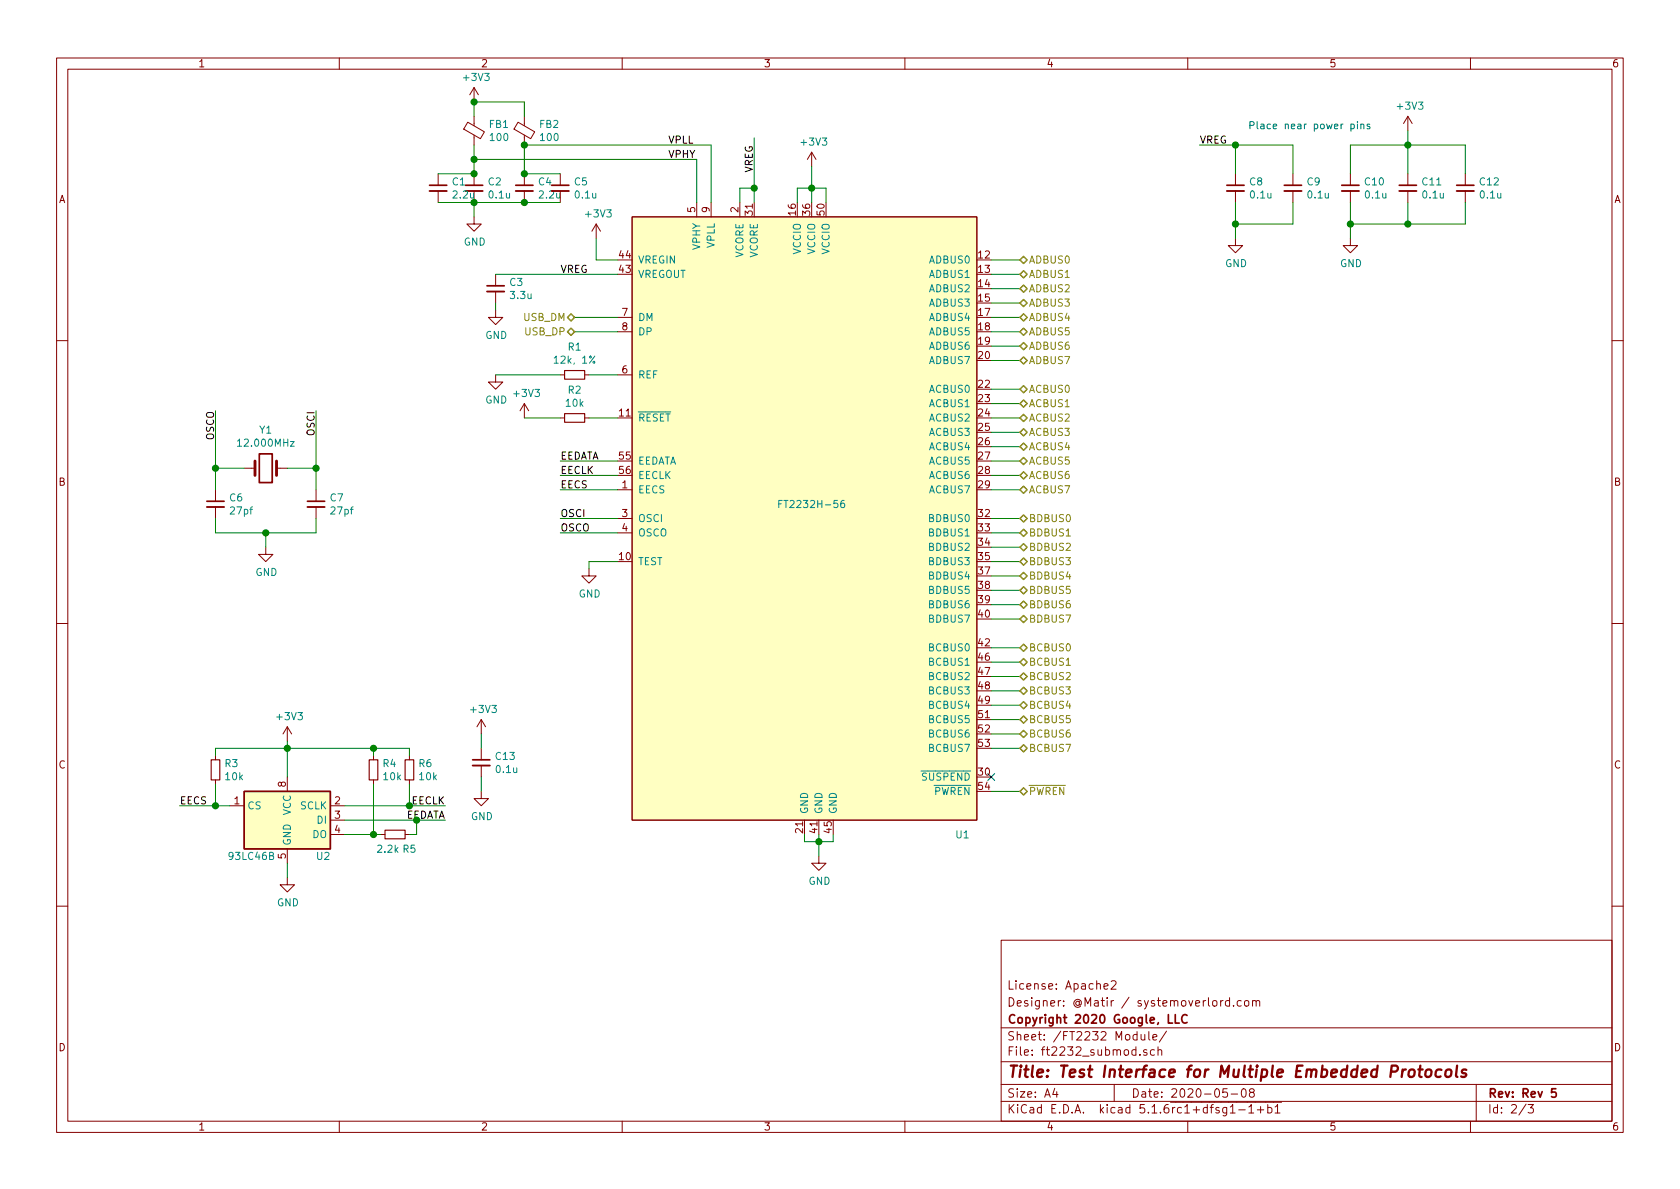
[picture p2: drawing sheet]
EESchema Schematic File Version 4
EELAYER 30 0
EELAYER END
$Descr A4 11693 8268
encoding utf-8
Sheet 2 3
Title "Test Interface for Multiple Embedded Protocols"
Date "2020-05-08"
Rev "Rev 5"
Comp "Copyright 2020 Google, LLC"
Comment1 "Designer: @Matir / systemoverlord.com"
Comment2 "License: Apache2"
Comment3 ""
Comment4 ""
$EndDescr
$Comp
L board-rescue:FT2232H-56-matir-kicad U1
U 1 1
P 5650 3500
AR Path="/5C957318" Ref="U1"  Part="1" 
AR Path="/5C9572AD/5C957318" Ref="U1"  Part="1" 
F 0 "U1" H 6700 1200 50  0000 C CNN
F 1 "FT2232H-56" H 5650 3500 50  0000 C CNN
F 2 "Matir_Parts:FT2232H-56Q" H 6350 3450 50  0001 C CNN
F 3 "" H 6350 3450 50  0001 C CNN
F 4 "FT2232H-56Q-TRAY" H 0   0   50  0001 C CNN "P/N"
F 5 "768-1276-ND" H 5650 3500 50  0001 C CNN "Digikey"
	1    5650 3500
	1    0    0    -1  
$EndComp
NoConn ~ 6900 5400
Wire Wire Line
	5150 1400 5150 1300
Wire Wire Line
	5150 1300 5250 1300
Wire Wire Line
	5250 1300 5250 1400
Wire Wire Line
	5250 1300 5250 950 
Connection ~ 5250 1300
Text Label 5250 1000 3    50   ~ 0
VREG
Text Label 3900 1900 0    50   ~ 0
VREG
$Comp
L Device:C_Small C3
U 1 1
P 3450 2000
F 0 "C3" H 3542 2046 50  0000 L CNN
F 1 "3.3u" H 3542 1955 50  0000 L CNN
F 2 "Capacitor_SMD:C_0603_1608Metric" H 3450 2000 50  0001 C CNN
F 3 "~" H 3450 2000 50  0001 C CNN
F 4 "CL10A335KP8NNNC" H 0   0   50  0001 C CNN "P/N"
F 5 "Substitution Okay" H 3450 2000 50  0001 C CNN "Comment"
F 6 "1276-1892-1-ND" H 3450 2000 50  0001 C CNN "Digikey"
	1    3450 2000
	1    0    0    -1  
$EndComp
$Comp
L power:GND #PWR0101
U 1 1
P 3450 2150
F 0 "#PWR0101" H 3450 1900 50  0001 C CNN
F 1 "GND" H 3455 1977 50  0000 C CNN
F 2 "" H 3450 2150 50  0001 C CNN
F 3 "" H 3450 2150 50  0001 C CNN
	1    3450 2150
	1    0    0    -1  
$EndComp
Wire Wire Line
	3450 2150 3450 2100
Wire Wire Line
	3450 1900 4300 1900
Text HLabel 4000 2200 0    50   BiDi ~ 0
USB_DM
Wire Wire Line
	4000 2200 4300 2200
Text HLabel 4000 2300 0    50   BiDi ~ 0
USB_DP
Wire Wire Line
	4000 2300 4300 2300
$Comp
L Device:R_Small R1
U 1 1
P 4000 2600
F 0 "R1" V 3804 2600 50  0000 C CNN
F 1 "12k, 1%" V 3895 2600 50  0000 C CNN
F 2 "Resistor_SMD:R_0603_1608Metric" H 4000 2600 50  0001 C CNN
F 3 "~" H 4000 2600 50  0001 C CNN
F 4 "RMCF0603FT12K0" H 0   0   50  0001 C CNN "P/N"
F 5 "RMCF0603FT12K0CT-ND" H 4000 2600 50  0001 C CNN "Digikey"
	1    4000 2600
	0    1    1    0   
$EndComp
$Comp
L power:GND #PWR0102
U 1 1
P 3450 2600
F 0 "#PWR0102" H 3450 2350 50  0001 C CNN
F 1 "GND" H 3455 2427 50  0000 C CNN
F 2 "" H 3450 2600 50  0001 C CNN
F 3 "" H 3450 2600 50  0001 C CNN
	1    3450 2600
	1    0    0    -1  
$EndComp
Wire Wire Line
	3450 2600 3900 2600
Wire Wire Line
	4100 2600 4300 2600
$Comp
L power:+3V3 #PWR0103
U 1 1
P 5650 1150
F 0 "#PWR0103" H 5650 1000 50  0001 C CNN
F 1 "+3V3" H 5665 1323 50  0000 C CNN
F 2 "" H 5650 1150 50  0001 C CNN
F 3 "" H 5650 1150 50  0001 C CNN
	1    5650 1150
	1    0    0    -1  
$EndComp
$Comp
L power:+3V3 #PWR0104
U 1 1
P 4150 1650
F 0 "#PWR0104" H 4150 1500 50  0001 C CNN
F 1 "+3V3" H 4165 1823 50  0000 C CNN
F 2 "" H 4150 1650 50  0001 C CNN
F 3 "" H 4150 1650 50  0001 C CNN
	1    4150 1650
	1    0    0    -1  
$EndComp
Wire Wire Line
	4150 1650 4150 1800
Wire Wire Line
	4150 1800 4300 1800
Wire Wire Line
	5550 1400 5550 1300
Wire Wire Line
	5550 1300 5650 1300
Wire Wire Line
	5650 1300 5650 1150
Wire Wire Line
	5650 1300 5650 1400
Connection ~ 5650 1300
Wire Wire Line
	5650 1300 5750 1300
Wire Wire Line
	5750 1300 5750 1400
$Comp
L power:GND #PWR0105
U 1 1
P 4100 3950
F 0 "#PWR0105" H 4100 3700 50  0001 C CNN
F 1 "GND" H 4105 3777 50  0000 C CNN
F 2 "" H 4100 3950 50  0001 C CNN
F 3 "" H 4100 3950 50  0001 C CNN
	1    4100 3950
	1    0    0    -1  
$EndComp
Wire Wire Line
	4100 3950 4100 3900
Wire Wire Line
	4100 3900 4300 3900
$Comp
L power:+3V3 #PWR0106
U 1 1
P 3650 2900
F 0 "#PWR0106" H 3650 2750 50  0001 C CNN
F 1 "+3V3" H 3665 3073 50  0000 C CNN
F 2 "" H 3650 2900 50  0001 C CNN
F 3 "" H 3650 2900 50  0001 C CNN
	1    3650 2900
	1    0    0    -1  
$EndComp
$Comp
L power:GND #PWR0107
U 1 1
P 5700 5950
F 0 "#PWR0107" H 5700 5700 50  0001 C CNN
F 1 "GND" H 5705 5777 50  0000 C CNN
F 2 "" H 5700 5950 50  0001 C CNN
F 3 "" H 5700 5950 50  0001 C CNN
	1    5700 5950
	1    0    0    -1  
$EndComp
Wire Wire Line
	5700 5950 5700 5850
Wire Wire Line
	5700 5850 5800 5850
Wire Wire Line
	5800 5850 5800 5800
Connection ~ 5700 5850
Wire Wire Line
	5700 5850 5700 5800
Wire Wire Line
	5700 5850 5600 5850
Wire Wire Line
	5600 5850 5600 5800
Text Label 3900 3200 0    50   ~ 0
EEDATA
Text Label 3900 3300 0    50   ~ 0
EECLK
Text Label 3900 3400 0    50   ~ 0
EECS
Wire Wire Line
	3900 3400 4300 3400
Wire Wire Line
	4300 3300 3900 3300
Wire Wire Line
	3900 3200 4300 3200
$Comp
L Device:Ferrite_Bead_Small FB2
U 1 1
P 3650 900
F 0 "FB2" H 3750 946 50  0000 L CNN
F 1 "100" H 3750 855 50  0000 L CNN
F 2 "Inductor_SMD:L_0805_2012Metric" V 3580 900 50  0001 C CNN
F 3 "~" H 3650 900 50  0001 C CNN
F 4 "MPZ2012S101AT000" H 0   0   50  0001 C CNN "P/N"
F 5 "445-1567-1-ND" H 3650 900 50  0001 C CNN "Digikey"
	1    3650 900 
	1    0    0    -1  
$EndComp
$Comp
L Device:Ferrite_Bead_Small FB1
U 1 1
P 3300 900
F 0 "FB1" H 3400 946 50  0000 L CNN
F 1 "100" H 3400 855 50  0000 L CNN
F 2 "Inductor_SMD:L_0805_2012Metric" V 3230 900 50  0001 C CNN
F 3 "~" H 3300 900 50  0001 C CNN
F 4 "MPZ2012S101AT000" H 0   0   50  0001 C CNN "P/N"
F 5 "445-1567-1-ND" H 3300 900 50  0001 C CNN "Digikey"
	1    3300 900 
	1    0    0    -1  
$EndComp
$Comp
L power:+3V3 #PWR0108
U 1 1
P 3300 700
F 0 "#PWR0108" H 3300 550 50  0001 C CNN
F 1 "+3V3" H 3315 873 50  0000 C CNN
F 2 "" H 3300 700 50  0001 C CNN
F 3 "" H 3300 700 50  0001 C CNN
	1    3300 700 
	1    0    0    -1  
$EndComp
Wire Wire Line
	3300 700  3300 800 
Wire Wire Line
	3300 700  3650 700 
Wire Wire Line
	3650 700  3650 800 
Connection ~ 3300 700 
$Comp
L Device:C_Small C4
U 1 1
P 3650 1300
F 0 "C4" H 3742 1346 50  0000 L CNN
F 1 "2.2u" H 3742 1255 50  0000 L CNN
F 2 "Capacitor_SMD:C_0603_1608Metric" H 3650 1300 50  0001 C CNN
F 3 "~" H 3650 1300 50  0001 C CNN
F 4 "CL10A225KQ8NNNC" H 0   0   50  0001 C CNN "P/N"
F 5 "Substitution Okay" H 3650 1300 50  0001 C CNN "Comment"
F 6 "1276-1183-1-ND" H 3650 1300 50  0001 C CNN "Digikey"
	1    3650 1300
	1    0    0    -1  
$EndComp
$Comp
L Device:C_Small C2
U 1 1
P 3300 1300
F 0 "C2" H 3392 1346 50  0000 L CNN
F 1 "0.1u" H 3392 1255 50  0000 L CNN
F 2 "Capacitor_SMD:C_0603_1608Metric" H 3300 1300 50  0001 C CNN
F 3 "~" H 3300 1300 50  0001 C CNN
F 4 "CL10A104KA8NNNC" H 0   0   50  0001 C CNN "P/N"
F 5 "Substitution Okay" H 3300 1300 50  0001 C CNN "Comment"
F 6 "1276-1857-1-ND" H 3300 1300 50  0001 C CNN "Digikey"
	1    3300 1300
	1    0    0    -1  
$EndComp
$Comp
L Device:C_Small C5
U 1 1
P 3900 1300
F 0 "C5" H 3992 1346 50  0000 L CNN
F 1 "0.1u" H 3992 1255 50  0000 L CNN
F 2 "Capacitor_SMD:C_0603_1608Metric" H 3900 1300 50  0001 C CNN
F 3 "~" H 3900 1300 50  0001 C CNN
F 4 "CL10A104KA8NNNC" H 0   0   50  0001 C CNN "P/N"
F 5 "Substitution Okay" H 3900 1300 50  0001 C CNN "Comment"
F 6 "1276-1857-1-ND" H 3900 1300 50  0001 C CNN "Digikey"
	1    3900 1300
	1    0    0    -1  
$EndComp
$Comp
L Device:C_Small C1
U 1 1
P 3050 1300
F 0 "C1" H 3142 1346 50  0000 L CNN
F 1 "2.2u" H 3142 1255 50  0000 L CNN
F 2 "Capacitor_SMD:C_0603_1608Metric" H 3050 1300 50  0001 C CNN
F 3 "~" H 3050 1300 50  0001 C CNN
F 4 "CL10A225KQ8NNNC" H 0   0   50  0001 C CNN "P/N"
F 5 "Substitution Okay" H 3050 1300 50  0001 C CNN "Comment"
F 6 "1276-1183-1-ND" H 3050 1300 50  0001 C CNN "Digikey"
	1    3050 1300
	1    0    0    -1  
$EndComp
Wire Wire Line
	3300 1000 3300 1100
Wire Wire Line
	3300 1200 3050 1200
Connection ~ 3300 1200
Wire Wire Line
	3650 1000 3650 1200
Wire Wire Line
	3650 1200 3900 1200
Connection ~ 3650 1200
Wire Wire Line
	3900 1400 3650 1400
Wire Wire Line
	3650 1400 3300 1400
Connection ~ 3650 1400
Wire Wire Line
	3300 1400 3050 1400
Connection ~ 3300 1400
$Comp
L power:GND #PWR0109
U 1 1
P 3300 1500
F 0 "#PWR0109" H 3300 1250 50  0001 C CNN
F 1 "GND" H 3305 1327 50  0000 C CNN
F 2 "" H 3300 1500 50  0001 C CNN
F 3 "" H 3300 1500 50  0001 C CNN
	1    3300 1500
	1    0    0    -1  
$EndComp
Wire Wire Line
	3300 1400 3300 1500
Wire Wire Line
	3650 1000 4950 1000
Wire Wire Line
	4950 1000 4950 1400
Connection ~ 3650 1000
Wire Wire Line
	3300 1100 4850 1100
Wire Wire Line
	4850 1100 4850 1400
Connection ~ 3300 1100
Wire Wire Line
	3300 1100 3300 1200
Text Label 3900 3600 0    50   ~ 0
OSCI
Text Label 3900 3700 0    50   ~ 0
OSCO
Wire Wire Line
	3900 3700 4300 3700
Wire Wire Line
	4300 3600 3900 3600
Text HLabel 7100 5500 2    50   BiDi ~ 0
~PWREN
Text HLabel 7100 5200 2    50   BiDi ~ 0
BCBUS7
Text HLabel 7100 5100 2    50   BiDi ~ 0
BCBUS6
Text HLabel 7100 5000 2    50   BiDi ~ 0
BCBUS5
Text HLabel 7100 4900 2    50   BiDi ~ 0
BCBUS4
Text HLabel 7100 4800 2    50   BiDi ~ 0
BCBUS3
Text HLabel 7100 4700 2    50   BiDi ~ 0
BCBUS2
Text HLabel 7100 4600 2    50   BiDi ~ 0
BCBUS1
Text HLabel 7100 4500 2    50   BiDi ~ 0
BCBUS0
Text HLabel 7100 4300 2    50   BiDi ~ 0
BDBUS7
Text HLabel 7100 4200 2    50   BiDi ~ 0
BDBUS6
Text HLabel 7100 4100 2    50   BiDi ~ 0
BDBUS5
Text HLabel 7100 4000 2    50   BiDi ~ 0
BDBUS4
Text HLabel 7100 3900 2    50   BiDi ~ 0
BDBUS3
Text HLabel 7100 3800 2    50   BiDi ~ 0
BDBUS2
Text HLabel 7100 3700 2    50   BiDi ~ 0
BDBUS1
Text HLabel 7100 3600 2    50   BiDi ~ 0
BDBUS0
Text HLabel 7100 3400 2    50   BiDi ~ 0
ACBUS7
Text HLabel 7100 3300 2    50   BiDi ~ 0
ACBUS6
Text HLabel 7100 3200 2    50   BiDi ~ 0
ACBUS5
Text HLabel 7100 3100 2    50   BiDi ~ 0
ACBUS4
Text HLabel 7100 3000 2    50   BiDi ~ 0
ACBUS3
Text HLabel 7100 2900 2    50   BiDi ~ 0
ACBUS2
Text HLabel 7100 2800 2    50   BiDi ~ 0
ACBUS1
Text HLabel 7100 2700 2    50   BiDi ~ 0
ACBUS0
Text HLabel 7100 2500 2    50   BiDi ~ 0
ADBUS7
Text HLabel 7100 2400 2    50   BiDi ~ 0
ADBUS6
Text HLabel 7100 2300 2    50   BiDi ~ 0
ADBUS5
Text HLabel 7100 2200 2    50   BiDi ~ 0
ADBUS4
Text HLabel 7100 2100 2    50   BiDi ~ 0
ADBUS3
Text HLabel 7100 2000 2    50   BiDi ~ 0
ADBUS2
Text HLabel 7100 1900 2    50   BiDi ~ 0
ADBUS1
Text HLabel 7100 1800 2    50   BiDi ~ 0
ADBUS0
$Comp
L Device:C_Small C8
U 1 1
P 8600 1300
F 0 "C8" H 8692 1346 50  0000 L CNN
F 1 "0.1u" H 8692 1255 50  0000 L CNN
F 2 "Capacitor_SMD:C_0603_1608Metric" H 8600 1300 50  0001 C CNN
F 3 "~" H 8600 1300 50  0001 C CNN
F 4 "CL10A104KA8NNNC" H 0   0   50  0001 C CNN "P/N"
F 5 "Substitution Okay" H 8600 1300 50  0001 C CNN "Comment"
F 6 "1276-1857-1-ND" H 8600 1300 50  0001 C CNN "Digikey"
	1    8600 1300
	1    0    0    -1  
$EndComp
$Comp
L Device:C_Small C9
U 1 1
P 9000 1300
F 0 "C9" H 9092 1346 50  0000 L CNN
F 1 "0.1u" H 9092 1255 50  0000 L CNN
F 2 "Capacitor_SMD:C_0603_1608Metric" H 9000 1300 50  0001 C CNN
F 3 "~" H 9000 1300 50  0001 C CNN
F 4 "CL10A104KA8NNNC" H 0   0   50  0001 C CNN "P/N"
F 5 "Substitution Okay" H 9000 1300 50  0001 C CNN "Comment"
F 6 "1276-1857-1-ND" H 9000 1300 50  0001 C CNN "Digikey"
	1    9000 1300
	1    0    0    -1  
$EndComp
$Comp
L Device:C_Small C10
U 1 1
P 9400 1300
F 0 "C10" H 9492 1346 50  0000 L CNN
F 1 "0.1u" H 9492 1255 50  0000 L CNN
F 2 "Capacitor_SMD:C_0603_1608Metric" H 9400 1300 50  0001 C CNN
F 3 "~" H 9400 1300 50  0001 C CNN
F 4 "CL10A104KA8NNNC" H 0   0   50  0001 C CNN "P/N"
F 5 "Substitution Okay" H 9400 1300 50  0001 C CNN "Comment"
F 6 "1276-1857-1-ND" H 9400 1300 50  0001 C CNN "Digikey"
	1    9400 1300
	1    0    0    -1  
$EndComp
$Comp
L Device:C_Small C11
U 1 1
P 9800 1300
F 0 "C11" H 9892 1346 50  0000 L CNN
F 1 "0.1u" H 9892 1255 50  0000 L CNN
F 2 "Capacitor_SMD:C_0603_1608Metric" H 9800 1300 50  0001 C CNN
F 3 "~" H 9800 1300 50  0001 C CNN
F 4 "CL10A104KA8NNNC" H 0   0   50  0001 C CNN "P/N"
F 5 "Substitution Okay" H 9800 1300 50  0001 C CNN "Comment"
F 6 "1276-1857-1-ND" H 9800 1300 50  0001 C CNN "Digikey"
	1    9800 1300
	1    0    0    -1  
$EndComp
$Comp
L Device:C_Small C12
U 1 1
P 10200 1300
F 0 "C12" H 10292 1346 50  0000 L CNN
F 1 "0.1u" H 10292 1255 50  0000 L CNN
F 2 "Capacitor_SMD:C_0603_1608Metric" H 10200 1300 50  0001 C CNN
F 3 "~" H 10200 1300 50  0001 C CNN
F 4 "CL10A104KA8NNNC" H 0   0   50  0001 C CNN "P/N"
F 5 "Substitution Okay" H 10200 1300 50  0001 C CNN "Comment"
F 6 "1276-1857-1-ND" H 10200 1300 50  0001 C CNN "Digikey"
	1    10200 1300
	1    0    0    -1  
$EndComp
Wire Wire Line
	8350 1000 8600 1000
Wire Wire Line
	8600 1000 8600 1200
Wire Wire Line
	8600 1000 9000 1000
Wire Wire Line
	9000 1000 9000 1200
Connection ~ 8600 1000
Text Label 8350 1000 0    50   ~ 0
VREG
Wire Wire Line
	9400 1200 9400 1000
Wire Wire Line
	9400 1000 9800 1000
Wire Wire Line
	9800 1200 9800 1000
Connection ~ 9800 1000
$Comp
L power:+3V3 #PWR0110
U 1 1
P 9800 900
F 0 "#PWR0110" H 9800 750 50  0001 C CNN
F 1 "+3V3" H 9815 1073 50  0000 C CNN
F 2 "" H 9800 900 50  0001 C CNN
F 3 "" H 9800 900 50  0001 C CNN
	1    9800 900 
	1    0    0    -1  
$EndComp
Wire Wire Line
	9800 900  9800 1000
Wire Wire Line
	9000 1400 9000 1550
Wire Wire Line
	9000 1550 8600 1550
Wire Wire Line
	8600 1550 8600 1400
Wire Wire Line
	9400 1400 9400 1550
Wire Wire Line
	9400 1550 9800 1550
Wire Wire Line
	9800 1400 9800 1550
$Comp
L power:GND #PWR0111
U 1 1
P 8600 1650
F 0 "#PWR0111" H 8600 1400 50  0001 C CNN
F 1 "GND" H 8605 1477 50  0000 C CNN
F 2 "" H 8600 1650 50  0001 C CNN
F 3 "" H 8600 1650 50  0001 C CNN
	1    8600 1650
	1    0    0    -1  
$EndComp
$Comp
L power:GND #PWR0112
U 1 1
P 9400 1650
F 0 "#PWR0112" H 9400 1400 50  0001 C CNN
F 1 "GND" H 9405 1477 50  0000 C CNN
F 2 "" H 9400 1650 50  0001 C CNN
F 3 "" H 9400 1650 50  0001 C CNN
	1    9400 1650
	1    0    0    -1  
$EndComp
Wire Wire Line
	9400 1650 9400 1550
Connection ~ 9400 1550
Wire Wire Line
	8600 1550 8600 1650
Connection ~ 8600 1550
Wire Wire Line
	10200 1200 10200 1000
Wire Wire Line
	10200 1000 9800 1000
Wire Wire Line
	9800 1550 10200 1550
Wire Wire Line
	10200 1550 10200 1400
Connection ~ 9800 1550
Text Notes 9550 900  2    50   ~ 0
Place near power pins
$Comp
L Device:R_Small R2
U 1 1
P 4000 2900
F 0 "R2" V 3804 2900 50  0000 C CNN
F 1 "10k" V 3895 2900 50  0000 C CNN
F 2 "Resistor_SMD:R_0603_1608Metric" H 4000 2900 50  0001 C CNN
F 3 "~" H 4000 2900 50  0001 C CNN
F 4 "RMCF0603JT10K0" H 0   0   50  0001 C CNN "P/N"
F 5 "Substitution Okay" H 4000 2900 50  0001 C CNN "Comment"
F 6 "RMCF0603JT10K0CT-ND" H 4000 2900 50  0001 C CNN "Digikey"
	1    4000 2900
	0    1    1    0   
$EndComp
Wire Wire Line
	3650 2900 3900 2900
Wire Wire Line
	4100 2900 4300 2900
$Comp
L Device:Crystal Y1
U 1 1
P 1850 3250
F 0 "Y1" H 1850 3518 50  0000 C CNN
F 1 "12.000MHz" H 1850 3427 50  0000 C CNN
F 2 "Crystal:Crystal_SMD_HC49-SD" H 1850 3250 50  0001 C CNN
F 3 "~" H 1850 3250 50  0001 C CNN
F 4 "ABLS-12.000MHZ-20-B-3-H-T" H 0   0   50  0001 C CNN "P/N"
F 5 "535-15006-1-ND" H 1850 3250 50  0001 C CNN "Digikey"
	1    1850 3250
	1    0    0    -1  
$EndComp
$Comp
L Device:C_Small C7
U 1 1
P 2200 3500
F 0 "C7" H 2292 3546 50  0000 L CNN
F 1 "27pf" H 2292 3455 50  0000 L CNN
F 2 "Capacitor_SMD:C_0603_1608Metric" H 2200 3500 50  0001 C CNN
F 3 "~" H 2200 3500 50  0001 C CNN
F 4 "CC0603JRNPO9BN270" H 0   0   50  0001 C CNN "P/N"
F 5 "311-1063-1-ND" H 2200 3500 50  0001 C CNN "Digikey"
	1    2200 3500
	1    0    0    -1  
$EndComp
$Comp
L Device:C_Small C6
U 1 1
P 1500 3500
F 0 "C6" H 1592 3546 50  0000 L CNN
F 1 "27pf" H 1592 3455 50  0000 L CNN
F 2 "Capacitor_SMD:C_0603_1608Metric" H 1500 3500 50  0001 C CNN
F 3 "~" H 1500 3500 50  0001 C CNN
F 4 "CC0603JRNPO9BN270" H 0   0   50  0001 C CNN "P/N"
F 5 "311-1063-1-ND" H 1500 3500 50  0001 C CNN "Digikey"
	1    1500 3500
	1    0    0    -1  
$EndComp
Wire Wire Line
	2000 3250 2200 3250
Wire Wire Line
	2200 3250 2200 3400
Wire Wire Line
	1500 3400 1500 3250
Wire Wire Line
	1500 3250 1700 3250
Wire Wire Line
	1500 3600 1500 3700
Wire Wire Line
	1500 3700 1850 3700
Wire Wire Line
	2200 3700 2200 3600
$Comp
L power:GND #PWR0113
U 1 1
P 1850 3800
F 0 "#PWR0113" H 1850 3550 50  0001 C CNN
F 1 "GND" H 1855 3627 50  0000 C CNN
F 2 "" H 1850 3800 50  0001 C CNN
F 3 "" H 1850 3800 50  0001 C CNN
	1    1850 3800
	1    0    0    -1  
$EndComp
Wire Wire Line
	1850 3800 1850 3700
Connection ~ 1850 3700
Wire Wire Line
	1850 3700 2200 3700
Wire Wire Line
	1500 3250 1500 2850
Connection ~ 1500 3250
Wire Wire Line
	2200 3250 2200 2850
Connection ~ 2200 3250
Text Label 2200 2850 3    50   ~ 0
OSCI
Text Label 1500 2850 3    50   ~ 0
OSCO
$Comp
L Memory_EEPROM:93CxxB U2
U 1 1
P 2000 5700
F 0 "U2" H 2250 5450 50  0000 C CNN
F 1 "93LC46B" H 1750 5450 50  0000 C CNN
F 2 "Package_SO:SOIC-8_3.9x4.9mm_P1.27mm" H 2000 5700 50  0001 C CNN
F 3 "http://ww1.microchip.com/downloads/en/DeviceDoc/20001749K.pdf" H 2000 5700 50  0001 C CNN
F 4 "93LC46BT-I/SN" H 0   0   50  0001 C CNN "P/N"
F 5 "93LC46BT-I/SNCT-ND" H 2000 5700 50  0001 C CNN "Digikey"
	1    2000 5700
	1    0    0    -1  
$EndComp
$Comp
L power:+3V3 #PWR0114
U 1 1
P 2000 5150
F 0 "#PWR0114" H 2000 5000 50  0001 C CNN
F 1 "+3V3" H 2015 5323 50  0000 C CNN
F 2 "" H 2000 5150 50  0001 C CNN
F 3 "" H 2000 5150 50  0001 C CNN
	1    2000 5150
	1    0    0    -1  
$EndComp
$Comp
L power:GND #PWR0115
U 1 1
P 2000 6100
F 0 "#PWR0115" H 2000 5850 50  0001 C CNN
F 1 "GND" H 2005 5927 50  0000 C CNN
F 2 "" H 2000 6100 50  0001 C CNN
F 3 "" H 2000 6100 50  0001 C CNN
	1    2000 6100
	1    0    0    -1  
$EndComp
Wire Wire Line
	2000 6000 2000 6100
$Comp
L Device:C_Small C13
U 1 1
P 3350 5300
F 0 "C13" H 3442 5346 50  0000 L CNN
F 1 "0.1u" H 3442 5255 50  0000 L CNN
F 2 "Capacitor_SMD:C_0603_1608Metric" H 3350 5300 50  0001 C CNN
F 3 "~" H 3350 5300 50  0001 C CNN
F 4 "CL10A104KA8NNNC" H 0   0   50  0001 C CNN "P/N"
F 5 "Substitution Okay" H 3350 5300 50  0001 C CNN "Comment"
F 6 "1276-1857-1-ND" H 3350 5300 50  0001 C CNN "Digikey"
	1    3350 5300
	1    0    0    -1  
$EndComp
$Comp
L power:+3V3 #PWR0116
U 1 1
P 3350 5100
F 0 "#PWR0116" H 3350 4950 50  0001 C CNN
F 1 "+3V3" H 3365 5273 50  0000 C CNN
F 2 "" H 3350 5100 50  0001 C CNN
F 3 "" H 3350 5100 50  0001 C CNN
	1    3350 5100
	1    0    0    -1  
$EndComp
$Comp
L power:GND #PWR0117
U 1 1
P 3350 5500
F 0 "#PWR0117" H 3350 5250 50  0001 C CNN
F 1 "GND" H 3355 5327 50  0000 C CNN
F 2 "" H 3350 5500 50  0001 C CNN
F 3 "" H 3350 5500 50  0001 C CNN
	1    3350 5500
	1    0    0    -1  
$EndComp
Wire Wire Line
	3350 5500 3350 5400
Wire Wire Line
	3350 5200 3350 5100
$Comp
L Device:R_Small R4
U 1 1
P 2600 5350
F 0 "R4" H 2659 5396 50  0000 L CNN
F 1 "10k" H 2659 5305 50  0000 L CNN
F 2 "Resistor_SMD:R_0603_1608Metric" H 2600 5350 50  0001 C CNN
F 3 "~" H 2600 5350 50  0001 C CNN
F 4 "RMCF0603JT10K0" H 0   0   50  0001 C CNN "P/N"
F 5 "Substitution Okay" H 2600 5350 50  0001 C CNN "Comment"
F 6 "RMCF0603JT10K0CT-ND" H 2600 5350 50  0001 C CNN "Digikey"
	1    2600 5350
	1    0    0    -1  
$EndComp
$Comp
L Device:R_Small R6
U 1 1
P 2850 5350
F 0 "R6" H 2909 5396 50  0000 L CNN
F 1 "10k" H 2909 5305 50  0000 L CNN
F 2 "Resistor_SMD:R_0603_1608Metric" H 2850 5350 50  0001 C CNN
F 3 "~" H 2850 5350 50  0001 C CNN
F 4 "RMCF0603JT10K0" H 0   0   50  0001 C CNN "P/N"
F 5 "Substitution Okay" H 2850 5350 50  0001 C CNN "Comment"
F 6 "RMCF0603JT10K0CT-ND" H 2850 5350 50  0001 C CNN "Digikey"
	1    2850 5350
	1    0    0    -1  
$EndComp
$Comp
L Device:R_Small R3
U 1 1
P 1500 5350
F 0 "R3" H 1559 5396 50  0000 L CNN
F 1 "10k" H 1559 5305 50  0000 L CNN
F 2 "Resistor_SMD:R_0603_1608Metric" H 1500 5350 50  0001 C CNN
F 3 "~" H 1500 5350 50  0001 C CNN
F 4 "RMCF0603JT10K0" H 0   0   50  0001 C CNN "P/N"
F 5 "Substitution Okay" H 1500 5350 50  0001 C CNN "Comment"
F 6 "RMCF0603JT10K0CT-ND" H 1500 5350 50  0001 C CNN "Digikey"
	1    1500 5350
	1    0    0    -1  
$EndComp
Wire Wire Line
	1500 5450 1500 5600
Wire Wire Line
	1500 5600 1600 5600
Wire Wire Line
	2000 5150 2000 5200
Wire Wire Line
	2850 5250 2850 5200
Wire Wire Line
	2850 5200 2600 5200
Connection ~ 2000 5200
Wire Wire Line
	2000 5200 2000 5400
Wire Wire Line
	2600 5250 2600 5200
Connection ~ 2600 5200
Wire Wire Line
	2600 5200 2000 5200
Wire Wire Line
	1500 5250 1500 5200
Wire Wire Line
	1500 5200 2000 5200
Text Label 1250 5600 0    50   ~ 0
EECS
Wire Wire Line
	1250 5600 1500 5600
Connection ~ 1500 5600
Wire Wire Line
	2600 5450 2600 5800
Wire Wire Line
	2600 5800 2400 5800
$Comp
L Device:R_Small R5
U 1 1
P 2750 5800
F 0 "R5" V 2850 5900 50  0000 C CNN
F 1 "2.2k" V 2850 5750 50  0000 C CNN
F 2 "Resistor_SMD:R_0603_1608Metric" H 2750 5800 50  0001 C CNN
F 3 "~" H 2750 5800 50  0001 C CNN
F 4 "RMCF0603JT2K20" H 0   0   50  0001 C CNN "P/N"
F 5 "Substitution Okay" H 2750 5800 50  0001 C CNN "Comment"
F 6 "RMCF0603JT2K20CT-ND" H 2750 5800 50  0001 C CNN "Digikey"
	1    2750 5800
	0    1    1    0   
$EndComp
Wire Wire Line
	2650 5800 2600 5800
Connection ~ 2600 5800
Wire Wire Line
	2850 5800 2900 5800
Wire Wire Line
	2900 5800 2900 5700
Wire Wire Line
	2900 5700 2400 5700
Wire Wire Line
	2400 5600 2850 5600
Wire Wire Line
	2850 5600 2850 5450
Wire Wire Line
	2850 5600 3100 5600
Connection ~ 2850 5600
Wire Wire Line
	2900 5700 3100 5700
Connection ~ 2900 5700
Text Label 3100 5700 2    50   ~ 0
EEDATA
Text Label 3100 5600 2    50   ~ 0
EECLK
Wire Wire Line
	6900 1800 7100 1800
Wire Wire Line
	7100 1900 6900 1900
Wire Wire Line
	6900 2000 7100 2000
Wire Wire Line
	7100 2100 6900 2100
Wire Wire Line
	6900 2200 7100 2200
Wire Wire Line
	7100 2300 6900 2300
Wire Wire Line
	6900 2400 7100 2400
Wire Wire Line
	7100 2500 6900 2500
Wire Wire Line
	6900 2700 7100 2700
Wire Wire Line
	6900 2800 7100 2800
Wire Wire Line
	7100 2900 6900 2900
Wire Wire Line
	6900 3000 7100 3000
Wire Wire Line
	7100 3100 6900 3100
Wire Wire Line
	6900 3200 7100 3200
Wire Wire Line
	7100 3300 6900 3300
Wire Wire Line
	6900 3400 7100 3400
Wire Wire Line
	7100 3600 6900 3600
Wire Wire Line
	6900 3700 7100 3700
Wire Wire Line
	7100 3800 6900 3800
Wire Wire Line
	6900 3900 7100 3900
Wire Wire Line
	7100 4000 6900 4000
Wire Wire Line
	6900 4100 7100 4100
Wire Wire Line
	7100 4200 6900 4200
Wire Wire Line
	6900 4300 7100 4300
Wire Wire Line
	6900 5500 7100 5500
Wire Wire Line
	7100 5200 6900 5200
Wire Wire Line
	6900 5100 7100 5100
Wire Wire Line
	7100 5000 6900 5000
Wire Wire Line
	6900 4900 7100 4900
Wire Wire Line
	7100 4800 6900 4800
Wire Wire Line
	6900 4700 7100 4700
Wire Wire Line
	6900 4600 7100 4600
Wire Wire Line
	7100 4500 6900 4500
Text Label 4650 1100 0    50   ~ 0
VPHY
Text Label 4650 1000 0    50   ~ 0
VPLL
$EndSCHEMATC
